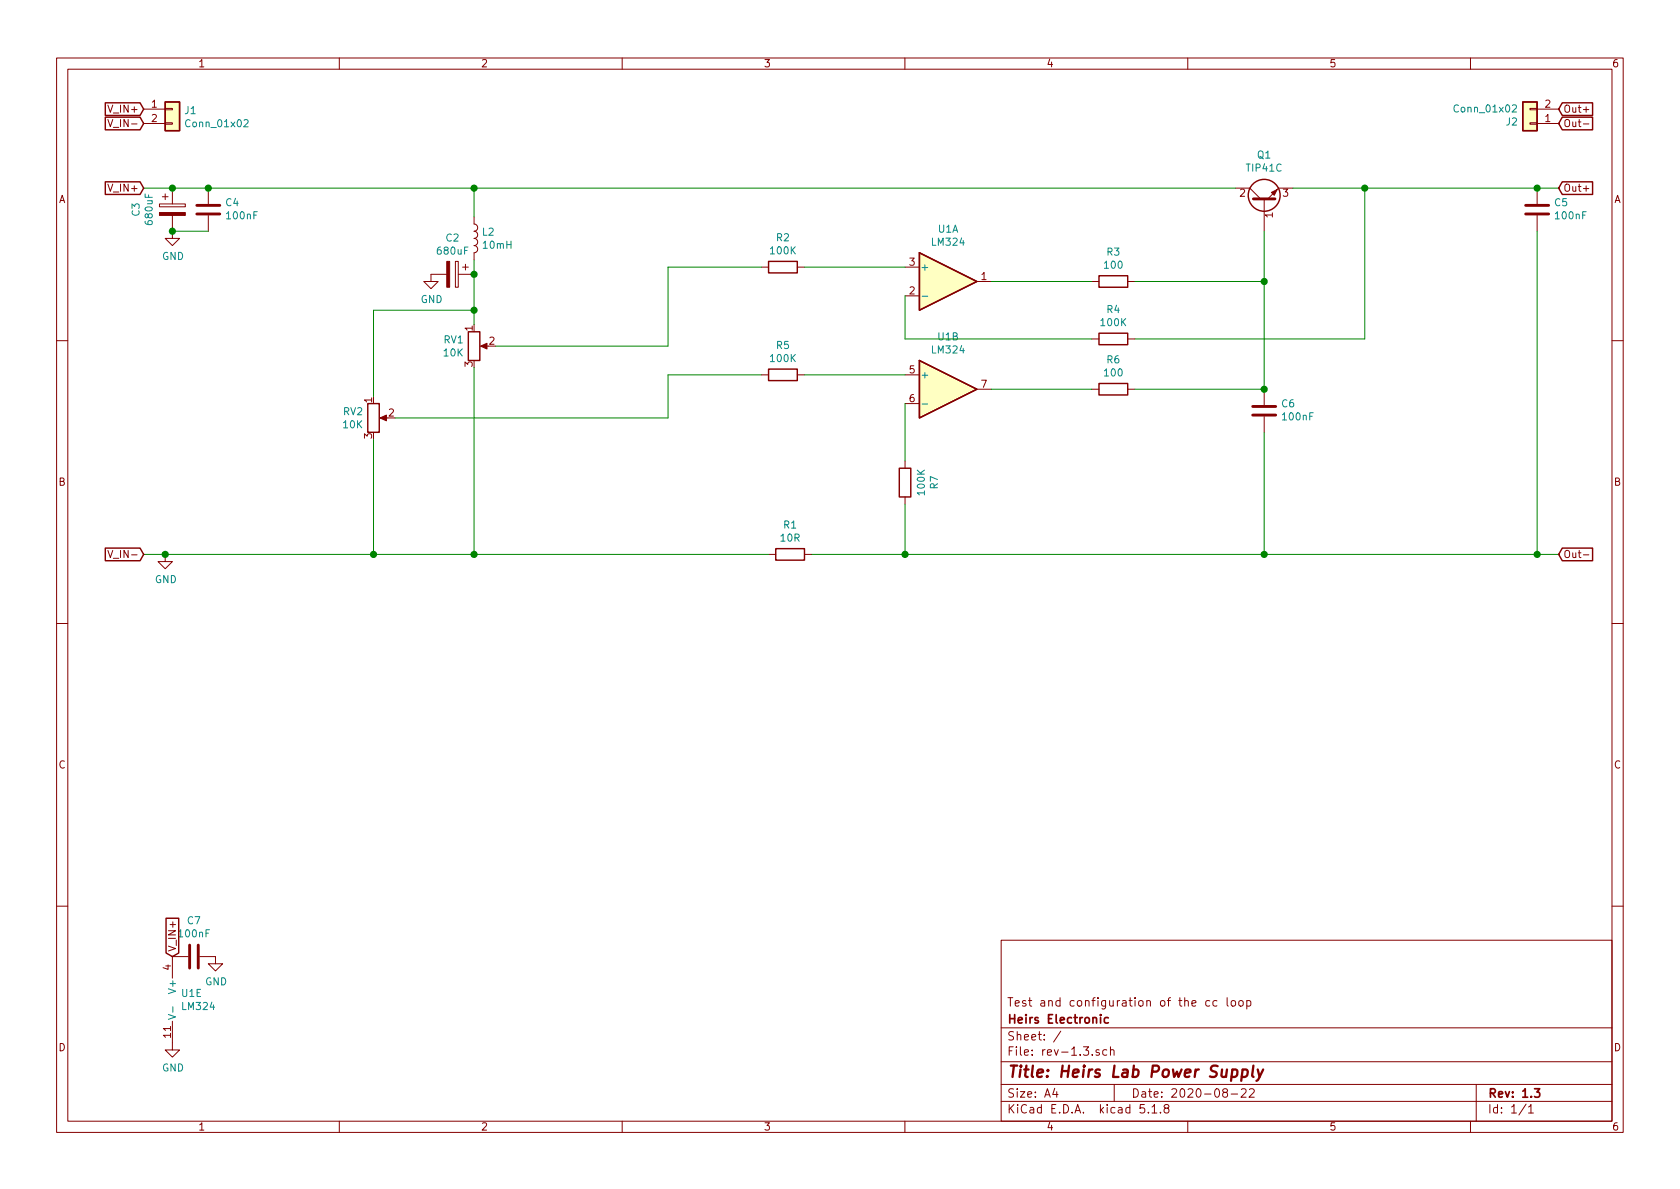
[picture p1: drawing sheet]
EESchema Schematic File Version 4
EELAYER 30 0
EELAYER END
$Descr A4 11693 8268
encoding utf-8
Sheet 1 1
Title "Heirs Lab Power Supply"
Date "2020-08-22"
Rev "1.3"
Comp "Heirs Electronic"
Comment1 "Test and configuration of the cc loop"
Comment2 ""
Comment3 ""
Comment4 ""
$EndDescr
$Comp
L Connector_Generic:Conn_01x02 J1
U 1 1
P 1200 750
F 0 "J1" H 1280 742 50  0000 L CNN
F 1 "Conn_01x02" H 1280 651 50  0000 L CNN
F 2 "TerminalBlock:TerminalBlock_Altech_AK300-2_P5.00mm" H 1200 750 50  0001 C CNN
F 3 "~" H 1200 750 50  0001 C CNN
	1    1200 750 
	1    0    0    -1  
$EndComp
Text GLabel 1000 750  0    50   Input ~ 0
V_IN+
Text GLabel 1000 850  0    50   Input ~ 0
V_IN-
$Comp
L Connector_Generic:Conn_01x02 J2
U 1 1
P 10650 850
F 0 "J2" H 10730 842 50  0000 L CNN
F 1 "Conn_01x02" H 10730 751 50  0000 L CNN
F 2 "TerminalBlock:TerminalBlock_Altech_AK300-2_P5.00mm" H 10650 850 50  0001 C CNN
F 3 "~" H 10650 850 50  0001 C CNN
	1    10650 850 
	-1   0    0    1   
$EndComp
Text GLabel 10850 750  2    50   Input ~ 0
Out+
Text GLabel 10850 850  2    50   Input ~ 0
Out-
Text GLabel 1000 1300 0    50   Input ~ 0
V_IN+
Text GLabel 1000 3850 0    50   Input ~ 0
V_IN-
Text GLabel 10850 1300 2    50   Input ~ 0
Out+
Text GLabel 10850 3850 2    50   Input ~ 0
Out-
Wire Wire Line
	10850 1300 10700 1300
Wire Wire Line
	1000 3850 1150 3850
$Comp
L Transistor_BJT:TIP41C Q1
U 1 1
P 8800 1400
F 0 "Q1" V 9128 1400 50  0000 C CNN
F 1 "TIP41C" V 9037 1400 50  0000 C CNN
F 2 "Package_TO_SOT_THT:TO-220-3_Horizontal_TabDown" H 9050 1325 50  0001 L CIN
F 3 "https://www.centralsemi.com/get_document.php?cmp=1&mergetype=pd&mergepath=pd&pdf_id=tip41.PDF" H 8800 1400 50  0001 L CNN
	1    8800 1400
	0    -1   -1   0   
$EndComp
Wire Wire Line
	8600 1300 3300 1300
Wire Wire Line
	6900 1950 7600 1950
Wire Wire Line
	8800 1950 8800 1600
Wire Wire Line
	6900 2700 7600 2700
Wire Wire Line
	8800 2700 8800 1950
Connection ~ 8800 1950
Connection ~ 2600 3850
Wire Wire Line
	2600 3850 3300 3850
Wire Wire Line
	3300 1300 3300 1500
Connection ~ 3300 1300
Connection ~ 3300 3850
Wire Wire Line
	3300 3850 5350 3850
$Comp
L power:GND #PWR0101
U 1 1
P 1150 3850
F 0 "#PWR0101" H 1150 3600 50  0001 C CNN
F 1 "GND" H 1155 3677 50  0000 C CNN
F 2 "" H 1150 3850 50  0001 C CNN
F 3 "" H 1150 3850 50  0001 C CNN
	1    1150 3850
	1    0    0    -1  
$EndComp
Connection ~ 1150 3850
Wire Wire Line
	1150 3850 2600 3850
$Comp
L Device:L L2
U 1 1
P 3300 1650
F 0 "L2" H 3352 1696 50  0000 L CNN
F 1 "10mH" H 3352 1605 50  0000 L CNN
F 2 "Inductor_THT:L_Axial_L9.5mm_D4.0mm_P15.24mm_Horizontal_Fastron_SMCC" H 3300 1650 50  0001 C CNN
F 3 "~" H 3300 1650 50  0001 C CNN
	1    3300 1650
	1    0    0    -1  
$EndComp
Wire Wire Line
	3300 1800 3300 1900
$Comp
L Device:CP C2
U 1 1
P 3150 1900
F 0 "C2" V 2895 1900 50  0000 C CNN
F 1 "680uF" V 2986 1900 50  0000 C CNN
F 2 "Capacitor_THT:CP_Radial_D8.0mm_P3.80mm" H 3188 1750 50  0001 C CNN
F 3 "~" H 3150 1900 50  0001 C CNN
	1    3150 1900
	0    1    1    0   
$EndComp
Connection ~ 3300 1900
Wire Wire Line
	3300 1900 3300 2150
$Comp
L power:GND #PWR0103
U 1 1
P 3000 1900
F 0 "#PWR0103" H 3000 1650 50  0001 C CNN
F 1 "GND" H 3005 1727 50  0000 C CNN
F 2 "" H 3000 1900 50  0001 C CNN
F 3 "" H 3000 1900 50  0001 C CNN
	1    3000 1900
	1    0    0    -1  
$EndComp
$Comp
L Device:R_POT RV1
U 1 1
P 3300 2400
F 0 "RV1" H 3231 2446 50  0000 R CNN
F 1 "10K" H 3231 2355 50  0000 R CNN
F 2 "Potentiometer_THT:Potentiometer_Piher_T-16L_Single_Vertical_Hole" H 3300 2400 50  0001 C CNN
F 3 "~" H 3300 2400 50  0001 C CNN
	1    3300 2400
	1    0    0    -1  
$EndComp
Wire Wire Line
	3300 2550 3300 3850
$Comp
L Device:R_POT RV2
U 1 1
P 2600 2900
F 0 "RV2" H 2531 2946 50  0000 R CNN
F 1 "10K" H 2531 2855 50  0000 R CNN
F 2 "Potentiometer_THT:Potentiometer_Piher_T-16L_Single_Vertical_Hole" H 2600 2900 50  0001 C CNN
F 3 "~" H 2600 2900 50  0001 C CNN
	1    2600 2900
	1    0    0    -1  
$EndComp
Wire Wire Line
	2600 3050 2600 3850
Wire Wire Line
	6300 1850 5600 1850
Wire Wire Line
	4650 1850 4650 2400
Wire Wire Line
	4650 2400 3450 2400
Wire Wire Line
	6300 2600 5600 2600
Wire Wire Line
	4650 2600 4650 2900
Wire Wire Line
	4650 2900 2750 2900
Wire Wire Line
	6300 2050 6300 2350
Wire Wire Line
	6300 2350 7600 2350
Wire Wire Line
	9500 2350 9500 1300
Connection ~ 9500 1300
Wire Wire Line
	9500 1300 9000 1300
Wire Wire Line
	6300 2800 6300 3200
Connection ~ 6300 3850
Wire Wire Line
	6300 3850 8800 3850
$Comp
L Device:R R1
U 1 1
P 5500 3850
F 0 "R1" V 5293 3850 50  0000 C CNN
F 1 "10R" V 5384 3850 50  0000 C CNN
F 2 "Resistor_THT:R_Axial_DIN0309_L9.0mm_D3.2mm_P12.70mm_Horizontal" V 5430 3850 50  0001 C CNN
F 3 "~" H 5500 3850 50  0001 C CNN
	1    5500 3850
	0    1    1    0   
$EndComp
Wire Wire Line
	5650 3850 6300 3850
$Comp
L Amplifier_Operational:LM324 U1
U 1 1
P 6600 1950
F 0 "U1" H 6600 2317 50  0000 C CNN
F 1 "LM324" H 6600 2226 50  0000 C CNN
F 2 "Package_DIP:DIP-14_W7.62mm" H 6550 2050 50  0001 C CNN
F 3 "http://www.ti.com/lit/ds/symlink/lm2902-n.pdf" H 6650 2150 50  0001 C CNN
	1    6600 1950
	1    0    0    -1  
$EndComp
$Comp
L Amplifier_Operational:LM324 U1
U 2 1
P 6600 2700
F 0 "U1" H 6600 3067 50  0000 C CNN
F 1 "LM324" H 6600 2976 50  0000 C CNN
F 2 "Package_DIP:DIP-14_W7.62mm" H 6550 2800 50  0001 C CNN
F 3 "http://www.ti.com/lit/ds/symlink/lm2902-n.pdf" H 6650 2900 50  0001 C CNN
	2    6600 2700
	1    0    0    -1  
$EndComp
$Comp
L Amplifier_Operational:LM324 U1
U 5 1
P 1300 6950
F 0 "U1" H 1258 6996 50  0000 L CNN
F 1 "LM324" H 1258 6905 50  0000 L CNN
F 2 "Package_DIP:DIP-14_W7.62mm" H 1250 7050 50  0001 C CNN
F 3 "http://www.ti.com/lit/ds/symlink/lm2902-n.pdf" H 1350 7150 50  0001 C CNN
	5    1300 6950
	1    0    0    -1  
$EndComp
Text GLabel 1200 6650 1    50   Input ~ 0
V_IN+
$Comp
L power:GND #PWR0104
U 1 1
P 1200 7250
F 0 "#PWR0104" H 1200 7000 50  0001 C CNN
F 1 "GND" H 1205 7077 50  0000 C CNN
F 2 "" H 1200 7250 50  0001 C CNN
F 3 "" H 1200 7250 50  0001 C CNN
	1    1200 7250
	1    0    0    -1  
$EndComp
$Comp
L Device:C C7
U 1 1
P 1350 6650
F 0 "C7" V 1098 6650 50  0000 C CNN
F 1 "100nF" V 1189 6650 50  0000 C CNN
F 2 "Capacitor_THT:C_Disc_D3.0mm_W1.6mm_P2.50mm" H 1388 6500 50  0001 C CNN
F 3 "~" H 1350 6650 50  0001 C CNN
	1    1350 6650
	0    1    1    0   
$EndComp
$Comp
L power:GND #PWR0105
U 1 1
P 1500 6650
F 0 "#PWR0105" H 1500 6400 50  0001 C CNN
F 1 "GND" H 1505 6477 50  0000 C CNN
F 2 "" H 1500 6650 50  0001 C CNN
F 3 "" H 1500 6650 50  0001 C CNN
	1    1500 6650
	1    0    0    -1  
$EndComp
$Comp
L Device:R R5
U 1 1
P 5450 2600
F 0 "R5" V 5243 2600 50  0000 C CNN
F 1 "100K" V 5334 2600 50  0000 C CNN
F 2 "Resistor_THT:R_Axial_DIN0309_L9.0mm_D3.2mm_P12.70mm_Horizontal" V 5380 2600 50  0001 C CNN
F 3 "~" H 5450 2600 50  0001 C CNN
	1    5450 2600
	0    1    1    0   
$EndComp
Wire Wire Line
	5300 2600 4650 2600
$Comp
L Device:R R2
U 1 1
P 5450 1850
F 0 "R2" V 5243 1850 50  0000 C CNN
F 1 "100K" V 5334 1850 50  0000 C CNN
F 2 "Resistor_THT:R_Axial_DIN0309_L9.0mm_D3.2mm_P12.70mm_Horizontal" V 5380 1850 50  0001 C CNN
F 3 "~" H 5450 1850 50  0001 C CNN
	1    5450 1850
	0    1    1    0   
$EndComp
Wire Wire Line
	5300 1850 4650 1850
$Comp
L Device:R R3
U 1 1
P 7750 1950
F 0 "R3" V 7543 1950 50  0000 C CNN
F 1 "100" V 7634 1950 50  0000 C CNN
F 2 "Resistor_THT:R_Axial_DIN0309_L9.0mm_D3.2mm_P12.70mm_Horizontal" V 7680 1950 50  0001 C CNN
F 3 "~" H 7750 1950 50  0001 C CNN
	1    7750 1950
	0    1    1    0   
$EndComp
Wire Wire Line
	7900 1950 8800 1950
$Comp
L Device:R R6
U 1 1
P 7750 2700
F 0 "R6" V 7543 2700 50  0000 C CNN
F 1 "100" V 7634 2700 50  0000 C CNN
F 2 "Resistor_THT:R_Axial_DIN0309_L9.0mm_D3.2mm_P12.70mm_Horizontal" V 7680 2700 50  0001 C CNN
F 3 "~" H 7750 2700 50  0001 C CNN
	1    7750 2700
	0    1    1    0   
$EndComp
Wire Wire Line
	7900 2700 8800 2700
$Comp
L Device:C C5
U 1 1
P 10700 1450
F 0 "C5" H 10585 1404 50  0000 R CNN
F 1 "100nF" H 10585 1495 50  0000 R CNN
F 2 "Capacitor_THT:C_Disc_D3.0mm_W1.6mm_P2.50mm" H 10738 1300 50  0001 C CNN
F 3 "~" H 10700 1450 50  0001 C CNN
	1    10700 1450
	-1   0    0    1   
$EndComp
Connection ~ 10700 1300
Wire Wire Line
	10700 1300 9500 1300
$Comp
L Device:C C6
U 1 1
P 8800 2850
F 0 "C6" H 8685 2804 50  0000 R CNN
F 1 "100nF" H 8685 2895 50  0000 R CNN
F 2 "Capacitor_THT:C_Disc_D3.0mm_W1.6mm_P2.50mm" H 8838 2700 50  0001 C CNN
F 3 "~" H 8800 2850 50  0001 C CNN
	1    8800 2850
	-1   0    0    1   
$EndComp
Connection ~ 8800 2700
$Comp
L Device:R R4
U 1 1
P 7750 2350
F 0 "R4" V 7543 2350 50  0000 C CNN
F 1 "100K" V 7634 2350 50  0000 C CNN
F 2 "Resistor_THT:R_Axial_DIN0309_L9.0mm_D3.2mm_P12.70mm_Horizontal" V 7680 2350 50  0001 C CNN
F 3 "~" H 7750 2350 50  0001 C CNN
	1    7750 2350
	0    1    1    0   
$EndComp
Wire Wire Line
	7900 2350 9500 2350
$Comp
L Device:R R7
U 1 1
P 6300 3350
F 0 "R7" V 6093 3350 50  0000 C CNN
F 1 "100K" V 6184 3350 50  0000 C CNN
F 2 "Resistor_THT:R_Axial_DIN0309_L9.0mm_D3.2mm_P12.70mm_Horizontal" V 6230 3350 50  0001 C CNN
F 3 "~" H 6300 3350 50  0001 C CNN
	1    6300 3350
	-1   0    0    1   
$EndComp
Wire Wire Line
	6300 3500 6300 3850
$Comp
L Device:CP C3
U 1 1
P 1200 1450
F 0 "C3" V 945 1450 50  0000 C CNN
F 1 "680uF" V 1036 1450 50  0000 C CNN
F 2 "Capacitor_THT:CP_Radial_D8.0mm_P3.80mm" H 1238 1300 50  0001 C CNN
F 3 "~" H 1200 1450 50  0001 C CNN
	1    1200 1450
	1    0    0    -1  
$EndComp
Connection ~ 1200 1300
Wire Wire Line
	1200 1300 1000 1300
$Comp
L power:GND #PWR0108
U 1 1
P 1200 1600
F 0 "#PWR0108" H 1200 1350 50  0001 C CNN
F 1 "GND" H 1205 1427 50  0000 C CNN
F 2 "" H 1200 1600 50  0001 C CNN
F 3 "" H 1200 1600 50  0001 C CNN
	1    1200 1600
	1    0    0    -1  
$EndComp
$Comp
L Device:C C4
U 1 1
P 1450 1450
F 0 "C4" H 1335 1404 50  0000 R CNN
F 1 "100nF" H 1335 1495 50  0000 R CNN
F 2 "Capacitor_THT:C_Disc_D3.0mm_W1.6mm_P2.50mm" H 1488 1300 50  0001 C CNN
F 3 "~" H 1450 1450 50  0001 C CNN
	1    1450 1450
	-1   0    0    1   
$EndComp
Connection ~ 1450 1300
Wire Wire Line
	1450 1300 1200 1300
Wire Wire Line
	1450 1600 1200 1600
Connection ~ 1200 1600
Wire Wire Line
	1450 1300 3300 1300
Wire Wire Line
	3300 2150 2600 2150
Wire Wire Line
	2600 2150 2600 2750
Connection ~ 3300 2150
Wire Wire Line
	3300 2150 3300 2250
Wire Wire Line
	10700 1600 10700 3850
Connection ~ 10700 3850
Wire Wire Line
	10700 3850 10850 3850
Wire Wire Line
	8800 3000 8800 3850
Connection ~ 8800 3850
Wire Wire Line
	8800 3850 10700 3850
$EndSCHEMATC
